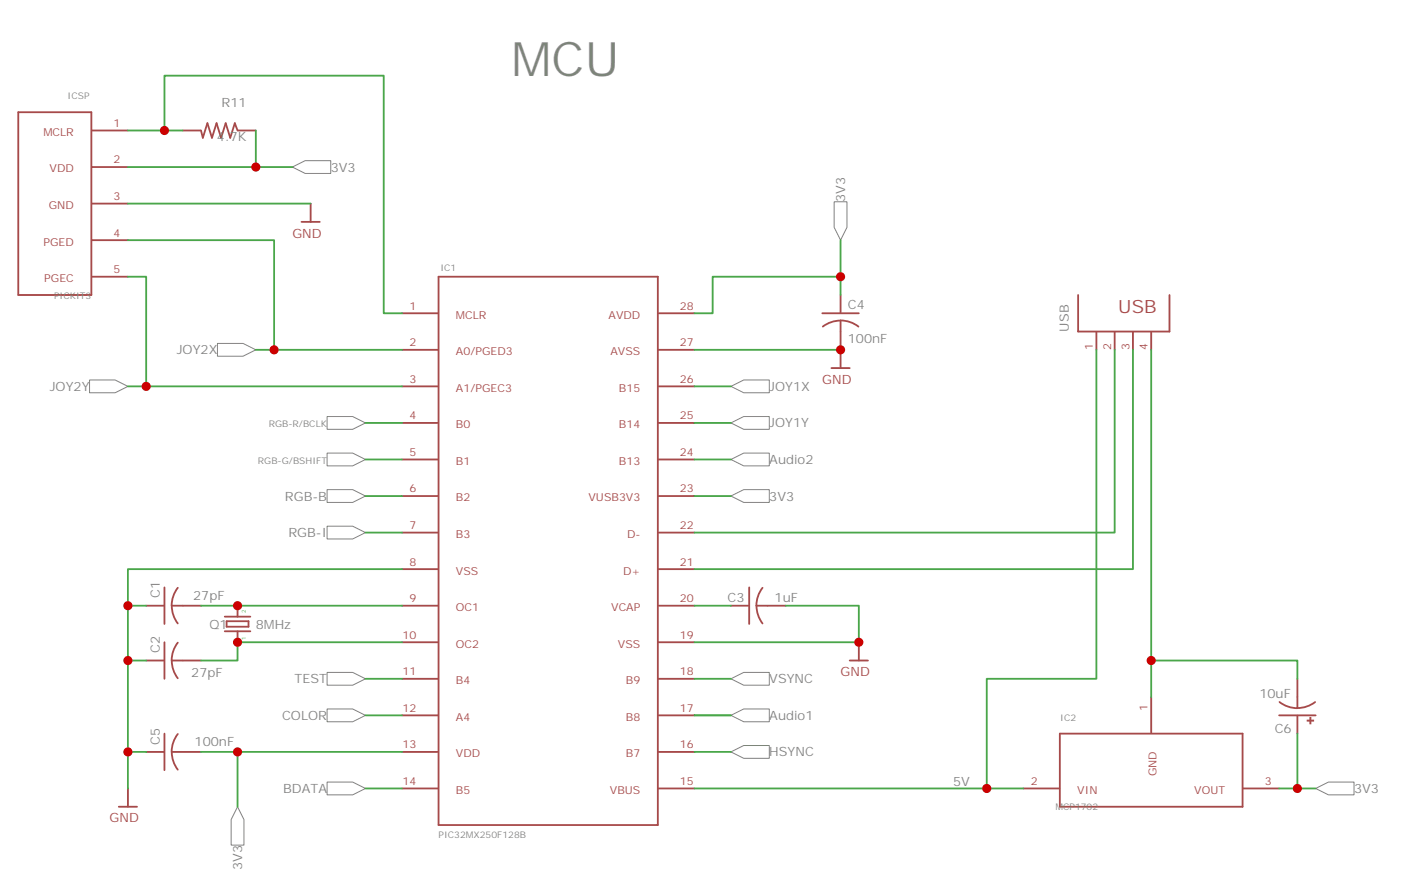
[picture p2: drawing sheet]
<svg xmlns="http://www.w3.org/2000/svg" width="270mm" height="172mm" viewBox="0 0 270 172" stroke-linecap="round" stroke-linejoin="round" font-family="sans-serif">
<path d="M208.1 56.9v7.1h17.7v-7.1M211.7 64v3.5M215.2 64v3.5M218.7 64v3.5M222.2 64v3.5M43.4 119h4.9M43.7 119.9h4.3v1.1h-4.3zM45.9 116.9v2.1M43.4 121.8h4.9M45.9 121.8v2.2" fill="none" stroke="#a64a4a" stroke-width=".35"/>
<g fill="#a64a4a">
<circle cx="45.9" cy="116.9" r=".18"/>
<circle cx="45.9" cy="124" r=".18"/>
</g>
<g fill="none" stroke="#a64a4a" stroke-width=".35">
<path d="M3.5 21.7h14.1v35.2h-14.1zM17.8 25.2h6.9M17.8 32.2h6.9M17.8 39.3h6.9M35.3 25.2h3.4M38.8 25.2l.4 1.4 .8-2.8 .9 2.8 .9-2.8 .9 2.8 .9-2.8 .8 2.8 .9-2.8 .6 1.4M45.9 25.2h3.5M60 39.3v3.5M17.8 53.4h6.9M17.8 46.4h6.9M58.2 42.8h3.5M84.7 53.4h42.3v105.8h-42.3z"/>
<path d="M162.3 56.9v3.5M77.6 60.5h7M77.6 67.5h7M77.6 74.6h7M127.1 60.5h7M127.1 67.5h7M127.1 74.6h7M158.7 60.5h7.1M160.5 71h3.5M162.3 61.9l-1.8 .3-1.6 .8M162.3 61.9v2.1M162.3 64v7"/>
<path d="M162.3 61.9l1.8 .3 1.6 .8M77.6 81.6h7M77.6 88.7h7M77.6 95.7h7M127.1 81.6h7M127.1 88.7h7M127.1 95.7h7M28.2 116.9h3.5M31.7 113.4v7M33.2 116.9l.3 1.8 .8 1.6M33.2 116.9h2.1M34.3 113.5l-.9 1.6-.3 1.8"/>
<path d="M35.3 116.9h3.5M77.6 116.9h7M77.6 102.8h7M77.6 109.9h7M127.1 116.9h7M127.1 102.8h7M127.1 109.9h7M141.1 116.9h3.5M144.6 113.4v7M146 116.9l.3 1.8 .9 1.6M146 116.9h2.2M147.2 113.5l-.9 1.6-.3 1.8"/>
<path d="M148.2 116.9h3.5M28.2 127.5h3.5M31.7 124v7M33.2 127.5l.3 1.8 .8 1.6M33.2 127.5h2.1M34.3 124l-.9 1.7-.3 1.8M35.3 127.5h3.5M77.6 124h7M77.6 131h7M77.6 138.1h7M127.1 124h7M127.1 131h7"/>
<path d="M127.1 138.1h7M164 127.5h3.6M165.8 124v3.5M222.2 134.5v7M246.9 138.1h7.1M247 135.5l1.6 .9 1.9 .3M250.5 131v3.5M250.5 134.5v2.2M250.5 138.1v3.5M253.9 135.5l-1.6 .9-1.8 .3M22.9 155.7h3.6M24.7 152.2v3.5"/>
<path d="M28.2 145.1h3.5M31.7 141.6v7.1M33.2 145.1l.3 1.8 .8 1.7M33.2 145.1h2.1M34.3 141.7l-.9 1.6-.3 1.8M35.3 145.1h3.5M77.6 152.2h7M77.6 145.1h7M127.1 152.2h7M127.1 145.1h7M197.6 152.2h6.9M204.6 141.6h35.3v14.1h-35.3z"/>
<path d="M240 152.2h6.9"/>
</g>
<g fill="#a64a4a" stroke="#a64a4a" stroke-width=".19">
<path d="M252.4 139h1.2v.2h-1.2z"/>
<path d="M252.9 138.5h.2v1.2h-.2z"/>
</g>
<g fill="#fff" stroke="#828282" stroke-width=".19">
<path d="M63.1 94.5h5l2.5 1.2-2.5 1.3h-5z"/>
<path d="M63.1 87.5h5l2.5 1.2-2.5 1.2h-5z"/>
<path d="M63.1 80.4h5l2.5 1.2-2.5 1.3h-5z"/>
<path d="M63.1 101.6h5l2.5 1.2-2.5 1.2h-5z"/>
<path d="M141.1 74.6l2.5-1.3h4.9v2.5h-4.9z"/>
<path d="M141.1 81.6l2.5-1.2h4.9v2.5h-4.9z"/>
<path d="M17.3 73.3h4.9l2.5 1.3-2.5 1.2h-4.9z"/>
<path d="M42 66.3h4.9l2.5 1.2-2.5 1.3h-4.9z"/>
<path d="M63.1 136.8h5l2.5 1.3-2.5 1.2h-5z"/>
<path d="M141.1 145.1l2.5-1.2h4.9v2.5h-4.9z"/>
<path d="M141.1 131l2.5-1.2h4.9v2.5h-4.9z"/>
<path d="M63.1 151h5l2.5 1.2-2.5 1.2h-5z"/>
<path d="M141.1 88.7l2.5-1.2h4.9v2.4h-4.9z"/>
<path d="M141.1 95.7l2.5-1.2h4.9v2.5h-4.9z"/>
<path d="M56.4 32.2l2.5-1.2h5v2.5h-5z"/>
<path d="M45.9 155.7l1.2 2.5v4.9h-2.5v-4.9z"/>
<path d="M254 152.2l2.5-1.2h4.9v2.4h-4.9z"/>
<path d="M161 38.9h2.5v5l-1.2 2.5-1.3-2.5z"/>
<path d="M141.1 138.1l2.5-1.3h4.9v2.5h-4.9z"/>
<path d="M63.1 129.8h5l2.5 1.2-2.5 1.3h-5z"/>
</g>
<g fill="none" stroke="#4aa64a" stroke-width=".35">
<path d="M24.7 25.2h10.6M24.7 39.3h35.3M24.7 32.2h24.7M31.7 25.2v-10.6h42.4v45.9h3.5M49.4 25.2v7h7M24.7 53.4h3.5v21.2h49.4M24.7 46.4h28.2v21.1h24.7M162.3 46.4v7h-24.7v7.1h-3.5M162.3 53.4v3.5M24.7 74.6h3.5M49.4 67.5h3.5M134.1 67.5h28.2"/>
<path d="M134.1 74.6h7M211.7 67.5v63.5h-21.2v21.2M215.2 67.5v35.3h-81.1M218.7 67.5v42.4h-84.6M222.2 67.5v67M70.6 95.7h7M70.6 88.7h7M70.6 81.6h7M134.1 95.7h7M134.1 88.7h7M134.1 81.6h7M24.7 116.9h3.5"/>
<path d="M38.8 116.9h38.8M70.6 102.8h7M77.6 109.9h-52.9v42.3M134.1 116.9h7M151.7 116.9h14.1v7.1h-31.7M24.7 127.5h3.5M70.6 138.1h7M70.6 131h7M77.6 124h-31.7v3.5h-7.1M134.1 131h7M222.2 127.5h28.3v3.5M24.7 145.1h3.5"/>
<path d="M38.8 145.1h7.1M70.6 152.2h7M77.6 145.1h-31.7v10.6M134.1 152.2h63.5M134.1 145.1h7M246.9 152.2h7.1M250.5 141.6v10.6"/>
</g>
<path d="M134.1 138.1h7" fill="none" stroke="#008700" stroke-width=".35"/>
<g fill="#c00">
<circle cx="45.9" cy="116.9" r=".88"/>
<circle cx="45.9" cy="124" r=".88"/>
<circle cx="190.5" cy="152.2" r=".88"/>
<circle cx="162.3" cy="67.5" r=".88"/>
<circle cx="31.8" cy="25.2" r=".88"/>
<circle cx="162.3" cy="53.4" r=".88"/>
<circle cx="250.5" cy="152.2" r=".88"/>
<circle cx="45.9" cy="145.1" r=".88"/>
<circle cx="49.4" cy="32.2" r=".88"/>
<circle cx="222.3" cy="127.5" r=".88"/>
<circle cx="52.9" cy="67.5" r=".88"/>
<circle cx="28.2" cy="74.6" r=".88"/>
<circle cx="24.7" cy="145.1" r=".88"/>
<circle cx="24.7" cy="127.5" r=".88"/>
<circle cx="24.7" cy="116.9" r=".88"/>
<circle cx="165.8" cy="124" r=".88"/>
</g>
<text font-size="9.2" fill="#838383" x="98.8" y="14.6">MCU</text>
<text font-size="3.5" fill="#a54b4b" x="215.9" y="60.5">USB</text>
<g font-size="2.5" fill="#838383">
<text x="42.8" y="20.6">R11</text>
<text x="41.9" y="27.3">4.7K</text>
<text x="63.9" y="33.1">3V3</text>
<text x="163.1" y="38.9" transform="rotate(-90 163.1 38.9)">3V3</text>
<text x="163.7" y="59.6">C4</text>
<text x="206.4" y="64" transform="rotate(-90 206.4 64)">USB</text>
<text x="34.1" y="68.4">JOY2X</text>
<text x="163.7" y="66.3">100nF</text>
<text x="9.6" y="75.4">JOY2Y</text>
<text x="148.5" y="75.4">JOY1X</text>
<text x="148.5" y="82.5">JOY1Y</text>
<text x="148.5" y="89.6">Audio2</text>
<text x="55" y="96.6">RGB-B</text>
<text x="148.5" y="96.6">3V3</text>
<text x="55.7" y="103.7">RGB-I</text>
<text x="30.9" y="115.5" transform="rotate(-90 30.9 115.5)">C1</text>
<text x="37.3" y="115.9">27pF</text>
<text x="140.4" y="116.2">C3</text>
<text x="149.5" y="116.2">1uF</text>
<text x="40.4" y="121.5">Q1</text>
<text x="49.4" y="121.5">8MHz</text>
<text x="30.9" y="126.1" transform="rotate(-90 30.9 126.1)">C2</text>
<text x="36.9" y="130.7">27pF</text>
<text x="56.9" y="131.9">TEST</text>
<text x="148.5" y="131.9">VSYNC</text>
<text x="243.1" y="134.7">10uF</text>
<text x="30.9" y="143.7" transform="rotate(-90 30.9 143.7)">C5</text>
<text x="54.4" y="138.9">COLOR</text>
<text x="148.5" y="138.9">Audio1</text>
<text x="246.1" y="141.4">C6</text>
<text x="37.6" y="144.1">100nF</text>
<text x="148.5" y="146">HSYNC</text>
<text x="54.7" y="153.1">BDATA</text>
<text x="184" y="151.7">5V</text>
<text x="261.4" y="153.1">3V3</text>
<text x="46.7" y="167.9" transform="rotate(-90 46.7 167.9)">3V3</text>
</g>
<g font-size="2.5" fill="#a54b4b">
<text x="56.4" y="45.9">GND</text>
<text x="158.7" y="74.1">GND</text>
<text x="162.3" y="130.5">GND</text>
<text x="21.2" y="158.8">GND</text>
</g>
<g font-size="2.1" fill="#a54b4b">
<text x="8.4" y="26.2">MCLR</text>
<text x="21.9" y="24.5">1</text>
<text x="9.6" y="33.3">VDD</text>
<text x="21.9" y="31.5">2</text>
<text x="9.4" y="40.3">GND</text>
<text x="21.9" y="38.6">3</text>
<text x="8.4" y="47.4">PGED</text>
<text x="21.9" y="45.7">4</text>
<text x="21.9" y="52.7">5</text>
<text x="8.5" y="54.5">PGEC</text>
<text x="79" y="59.8">1</text>
<text x="131.3" y="59.8">28</text>
<text x="88" y="61.5">MCLR</text>
<text x="117.5" y="61.5">AVDD</text>
<text x="79" y="66.8">2</text>
<text x="88" y="68.6">A0/PGED3</text>
<text x="117.9" y="68.6">AVSS</text>
<text x="131.3" y="66.8">27</text>
<text x="211" y="67.5" transform="rotate(-90 211 67.5)">1</text>
<text x="214.5" y="67.5" transform="rotate(-90 214.5 67.5)">2</text>
<text x="218" y="67.5" transform="rotate(-90 218 67.5)">3</text>
<text x="221.6" y="67.5" transform="rotate(-90 221.6 67.5)">4</text>
<text x="79" y="73.9">3</text>
<text x="88" y="75.6">A1/PGEC3</text>
<text x="119.5" y="75.6">B15</text>
<text x="131.3" y="73.9">26</text>
<text x="79" y="80.9">4</text>
<text x="88" y="82.7">B0</text>
<text x="119.5" y="82.7">B14</text>
<text x="131.3" y="80.9">25</text>
<text x="79" y="88">5</text>
<text x="88" y="89.7">B1</text>
<text x="119.5" y="89.7">B13</text>
<text x="131.3" y="88">24</text>
<text x="79" y="95">6</text>
<text x="131.3" y="95">23</text>
<text x="88" y="96.8">B2</text>
<text x="113.6" y="96.8">VUSB3V3</text>
<text x="79" y="102.1">7</text>
<text x="88" y="103.8">B3</text>
<text x="121" y="103.8">D-</text>
<text x="131.3" y="102.1">22</text>
<text x="79" y="109.2">8</text>
<text x="88" y="110.9">VSS</text>
<text x="120.3" y="110.9">D+</text>
<text x="131.3" y="109.2">21</text>
<text x="79" y="116.2">9</text>
<text x="88" y="118">OC1</text>
<text x="118" y="118">VCAP</text>
<text x="131.3" y="116.2">20</text>
<text x="77.7" y="123.3">10</text>
<text x="88" y="125">OC2</text>
<text x="119.3" y="125">VSS</text>
<text x="131.3" y="123.3">19</text>
<text x="77.7" y="130.3">11</text>
<text x="131.3" y="130.3">18</text>
<text x="77.7" y="137.4">12</text>
<text x="88" y="132.1">B4</text>
<text x="120.8" y="132.1">B9</text>
<text x="131.3" y="137.4">17</text>
<text x="221.6" y="137.3" transform="rotate(-90 221.6 137.3)">1</text>
<text x="88" y="139.1">A4</text>
<text x="120.8" y="139.1">B8</text>
<text x="77.7" y="144.4">13</text>
<text x="88" y="146.2">VDD</text>
<text x="120.8" y="146.2">B7</text>
<text x="131.3" y="144.4">16</text>
<text x="223.3" y="149.8" transform="rotate(-90 223.3 149.8)">GND</text>
<text x="77.7" y="151.5">14</text>
<text x="88" y="153.2">B5</text>
<text x="117.8" y="153.2">VBUS</text>
<text x="131.3" y="151.5">15</text>
<text x="199" y="151.5">2</text>
<text x="208" y="153.2">VIN</text>
<text x="230.6" y="153.2">VOUT</text>
<text x="244.2" y="151.5">3</text>
</g>
<g font-size="1.8" fill="#838383">
<text x="13" y="19.2">ICSP</text>
<text x="85" y="52.4">IC1</text>
<text x="10.4" y="57.6">PICKIT3</text>
<text x="51.9" y="82.5">RGB-R/BCLK</text>
<text x="49.8" y="89.6">RGB-G/BSHIFT</text>
<text x="204.7" y="139.1">IC2</text>
<text x="84.7" y="161.7">PIC32MX250F128B</text>
<text x="203.8" y="156.4">MCP1702</text>
</g>
<g font-size="1.1" fill="#4ba54b">
<text x="47.4" y="118.3" transform="rotate(-90 47.4 118.3)">2</text>
<text x="47.4" y="123.4" transform="rotate(-90 47.4 123.4)">1</text>
</g>
</svg>
